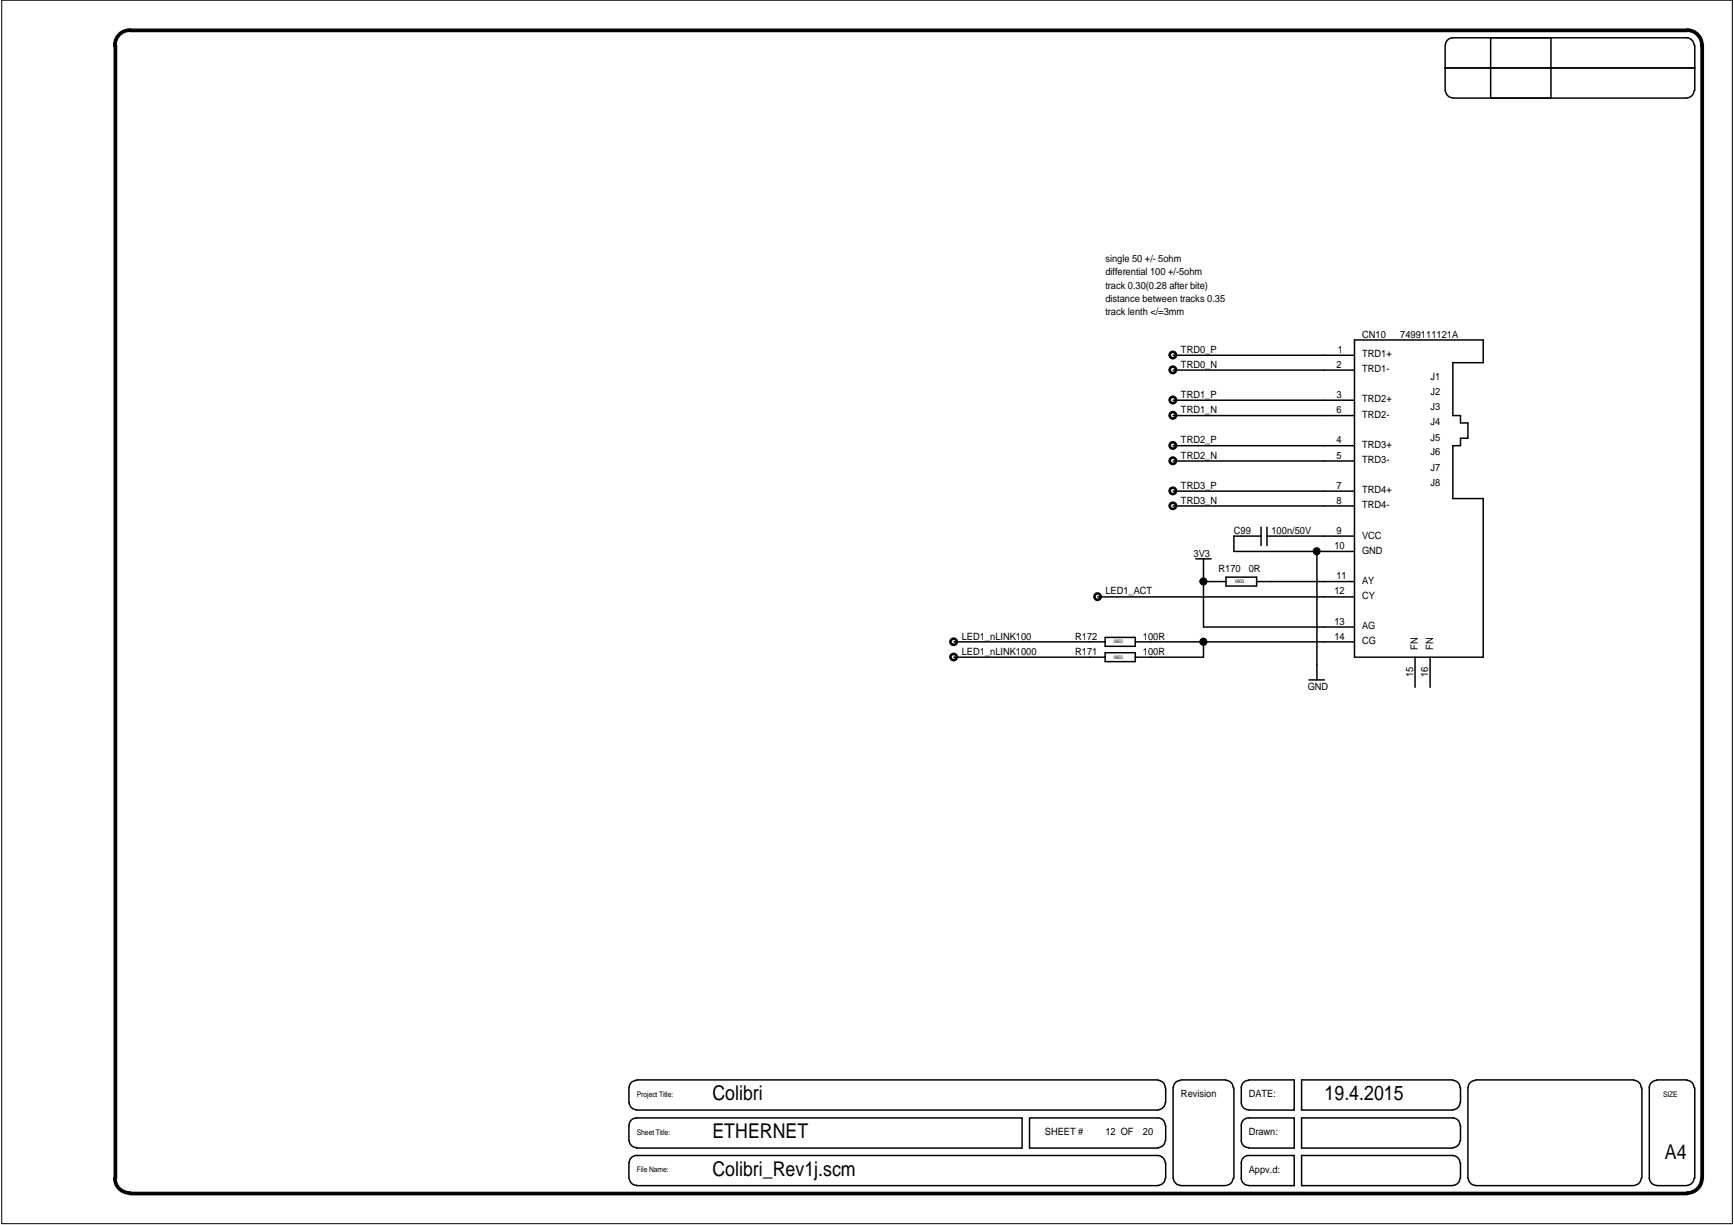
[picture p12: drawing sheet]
<svg xmlns="http://www.w3.org/2000/svg" width="297mm" height="210mm" viewBox="0 0 297 210" stroke-linecap="round" stroke-linejoin="round" font-family="sans-serif">
<g fill="none" stroke="#000" stroke-width=".45">
<circle cx="200.9" cy="60.8" r=".55"/>
<circle cx="200.9" cy="79" r=".55"/>
<circle cx="200.9" cy="63.4" r=".55"/>
<circle cx="200.9" cy="76.3" r=".55"/>
<circle cx="200.9" cy="68.5" r=".55"/>
<circle cx="200.9" cy="71.2" r=".55"/>
<circle cx="200.9" cy="84.1" r=".55"/>
<circle cx="200.9" cy="86.7" r=".54"/>
<circle cx="163.4" cy="112.6" r=".54"/>
<circle cx="163.4" cy="110" r=".54"/>
<circle cx="188" cy="102.2" r=".54"/>
</g>
<g fill="none" stroke="#000" stroke-width=".26">
<path d="M247.6 11.6h42.7M247.6 7.7v7.8M247.6 7.7a1.25 1.25 0 0 1 1.3-1.2h40.1a1.29 1.29 0 0 1 1.2 1.2M247.6 15.5a1.3 1.3 0 0 0 1.3 1.3M248.9 16.8h40.1M255.4 6.5h10.3v10.3h-10.3zM290.2 15.5a1.23 1.23 0 0 1-1.2 1.3M290.3 7.7v7.8M232 58.3h22.1v3.8h-5.2v9.1h1.3v1.3h1.3v2.6h-1.3v1.3h-1.3v9h5.2v27.2h-22.1zM201 79h31M201 76.4h31M201 71.2h31"/>
<path d="M201 68.6h31M201 60.9h31M201 63.4h31M201 86.7h31M201 84.2h31M204.8 95.8h2.7M206.2 95.8v11.6h25.8M206.2 99.7h3.8M210 98.9h5.3v1.5h-5.3zM215.3 99.7h16.7M216 91.9h-4.6v2.6h20.6M216 90.3v3.2"/>
<path d="M217 91.9h15M217 90.3v3.2M225.6 94.5v22M163.4 110h25.9M163.4 112.6h25.9M188 102.3h44M189.3 109.2h5.2v1.5h-5.2zM189.3 111.8h5.2v1.6h-5.2zM194.5 110h37.5M206.2 110v2.6h-11.7M224.2 116.5h2.7M242.4 112.6v5.2"/>
<path d="M245 112.6v5.2M107.7 186.4v2.5M107.7 192.8v2.7M107.7 199.3v2.6M107.8 188.9a1.29 1.29 0 0 0 1.3 1.3h-.1M107.8 195.5a1.26 1.26 0 0 0 1.3 1.1h-.1M109 185.1h.1a1.24 1.24 0 0 0-1.3 1.3M109 198h89.4a1.3 1.3 0 0 1 1.2 1.3M109 185h89.4M109 190.2h89.4M109 191.6h66.1v5.1h-66.1M109.1 198a1.25 1.25 0 0 0-1.3 1.3"/>
<path d="M109.1 191.6a1.24 1.24 0 0 0-1.3 1.2M198.4 185.1a1.23 1.23 0 0 1 1.2 1.3M199.6 192.8a1.23 1.23 0 0 0-1.2-1.2h-22v5.1h22M199.6 195.5a1.22 1.22 0 0 1-1.2 1.1M199.6 188.9a1.25 1.25 0 0 1-1.2 1.3M199.7 186.4v2.5M199.7 192.8v2.7M199.7 199.3v2.6M201 186.4v15.5M202.3 185.1a1.24 1.24 0 0 0-1.3 1.3M202.3 185h7.7M210 185.1a1.23 1.23 0 0 1 1.2 1.3"/>
<path d="M211.4 186.4v15.5M213.9 185.1a1.23 1.23 0 0 0-1.3 1.3v2.5a1.23 1.23 0 0 0 1.3 1.3M213.9 196.6a1.2 1.2 0 0 1-1.3-1.1v-2.7a1.23 1.23 0 0 1 1.3-1.2h7.8v5.1h-7.8M213.9 185h7.8v5.2h-7.8M248.9 185.1a1.23 1.23 0 0 1 1.2 1.3M248.9 185h-25.9v5.2h25.9M250.1 188.9a1.25 1.25 0 0 1-1.2 1.3M250.1 192.8a1.23 1.23 0 0 0-1.2-1.2h-25.9v5.1h25.9M250.1 195.5a1.22 1.22 0 0 1-1.2 1.1M250.1 199.3a1.29 1.29 0 0 0-1.2-1.3h-25.9v5.2h25.9M250.2 186.4v2.5M250.2 192.8v2.7"/>
<path d="M250.2 199.3v2.6M251.5 186.4v15.5M252.8 185.1a1.24 1.24 0 0 0-1.3 1.3M252.8 185h27.1M279.9 185.1a1.23 1.23 0 0 1 1.2 1.3M281.3 186.4v15.5M283.8 185.1a1.24 1.24 0 0 0-1.3 1.3v15.5a1.3 1.3 0 0 0 1.3 1.2M283.8 185h5.2M289 185.1a1.23 1.23 0 0 1 1.2 1.3M290.3 186.4v15.5M107.8 201.9a1.29 1.29 0 0 0 1.3 1.2h-.1M109 203.2h89.4"/>
<path d="M199.6 201.9a1.25 1.25 0 0 1-1.2 1.2M201 201.9a1.3 1.3 0 0 0 1.3 1.2M202.3 203.2h7.7M211.2 201.9a1.29 1.29 0 0 1-1.2 1.2M213.9 203.1a1.23 1.23 0 0 1-1.3-1.2v-2.6a1.24 1.24 0 0 1 1.3-1.3h7.8v5.2h-7.8M250.1 201.9a1.25 1.25 0 0 1-1.2 1.2M251.5 201.9a1.3 1.3 0 0 0 1.3 1.2M252.8 203.2h27.1M281.1 201.9a1.25 1.25 0 0 1-1.2 1.2M283.8 203.2h5.2M290.2 201.9a1.25 1.25 0 0 1-1.2 1.2"/>
</g>
<g fill="#000">
<circle cx="206.1" cy="99.6" r=".61"/>
<circle cx="225.5" cy="94.5" r=".6"/>
<circle cx="206.1" cy="110" r=".61"/>
</g>
<g fill="none" stroke="#000" stroke-width=".17">
<path d="M.3 0h296.5v209.7h-296.5z"/>
<circle cx="206.1" cy="99.6" r=".61"/>
<circle cx="225.5" cy="94.5" r=".6"/>
<circle cx="206.1" cy="110" r=".61"/>
</g>
<path d="M19.8 7.7v194.2M22.3 5.2a2.57 2.57 0 0 0-2.6 2.6v-.1M22.3 5.2h266.7M289 5.2a2.56 2.56 0 0 1 2.5 2.6v-.1M291.6 7.7v194.2M19.7 201.9a2.56 2.56 0 0 0 2.6 2.5M22.3 204.5h266.7M291.5 201.9a2.55 2.55 0 0 1-2.5 2.5" fill="none" stroke="#000" stroke-width=".64"/>
<g font-size="3.5">
<text x="122" y="188.5">Colibri</text>
<text x="226.9" y="188.5">19.4.2015</text>
<text x="122" y="194.9">ETHERNET</text>
<text x="122" y="201.4">Colibri_Rev1j.scm</text>
<text x="285.2" y="198.6">A4</text>
</g>
<g font-size="1.7">
<text x="189.4" y="44.9">single 50 +/- 5ohm</text>
<text x="189.4" y="47.2">differential 100 +/-5ohm</text>
<text x="189.4" y="49.4">track 0.30(0.28 after bite)</text>
<text x="189.4" y="51.7">distance between tracks 0.35</text>
<text x="189.4" y="54.1">track lenth &lt;/=3mm</text>
<text x="233.3" y="57.9">CN10</text>
<text x="239.9" y="57.9">7499111121A</text>
<text x="202.3" y="60.4">TRD0_P</text>
<text x="202.3" y="63">TRD0_N</text>
<text x="228.9" y="63">2</text>
<text x="229.2" y="60.4">1</text>
<text x="233.3" y="61.2">TRD1+</text>
<text x="233.3" y="63.8">TRD1-</text>
<text x="245" y="65.1">J1</text>
<text x="202.3" y="68.2">TRD1_P</text>
<text x="202.3" y="70.8">TRD1_N</text>
<text x="228.9" y="68.2">3</text>
<text x="228.9" y="70.8">6</text>
<text x="233.3" y="69">TRD2+</text>
<text x="233.3" y="71.6">TRD2-</text>
<text x="245" y="70.3">J3</text>
<text x="245" y="67.7">J2</text>
<text x="202.3" y="76">TRD2_P</text>
<text x="228.9" y="76">4</text>
<text x="233.3" y="76.8">TRD3+</text>
<text x="245" y="72.9">J4</text>
<text x="245" y="75.5">J5</text>
<text x="202.3" y="78.6">TRD2_N</text>
<text x="202.3" y="83.7">TRD3_P</text>
<text x="228.9" y="78.6">5</text>
<text x="228.9" y="83.7">7</text>
<text x="233.3" y="79.3">TRD3-</text>
<text x="245" y="83.2">J8</text>
<text x="245" y="78">J6</text>
<text x="245" y="80.6">J7</text>
<text x="202.3" y="86.3">TRD3_N</text>
<text x="228.9" y="86.3">8</text>
<text x="233.3" y="87.1">TRD4-</text>
<text x="233.3" y="84.5">TRD4+</text>
<text x="204.5" y="95.4">3V3</text>
<text x="211.4" y="91.5">C99</text>
<text x="217.8" y="91.5">100n/50V</text>
<text x="228.6" y="94.1">10</text>
<text x="228.9" y="91.5">9</text>
<text x="233.3" y="94.9">GND</text>
<text x="233.3" y="92.3">VCC</text>
<text x="189.4" y="101.9">LED1_ACT</text>
<text x="208.7" y="98">R170</text>
<text x="213.9" y="98">0R</text>
<text x="228.6" y="101.9">12</text>
<text x="228.9" y="99.3">11</text>
<text x="233.3" y="100.1">AY</text>
<text x="228.6" y="107">13</text>
<text x="233.3" y="102.6">CY</text>
<text x="233.3" y="107.8">AG</text>
<text x="164.8" y="109.6">LED1_nLINK100</text>
<text x="164.8" y="112.2">LED1_nLINK1000</text>
<text x="184.2" y="109.6">R172</text>
<text x="184.2" y="112.2">R171</text>
<text x="195.8" y="109.6">100R</text>
<text x="195.8" y="112.2">100R</text>
<text x="228.6" y="109.6">14</text>
<text x="233.3" y="110.4">CG</text>
<text x="242.9" y="111.4" transform="rotate(-90 242.9 111.4)">FN</text>
<text x="245.5" y="111.4" transform="rotate(-90 245.5 111.4)">FN</text>
<text x="224" y="118.2">GND</text>
<text x="242.1" y="116" transform="rotate(-90 242.1 116)">15</text>
<text x="244.6" y="116" transform="rotate(-90 244.6 116)">16</text>
<text x="202.3" y="188">Revision</text>
<text x="213.9" y="188">DATE:</text>
<text x="179" y="194.5">SHEET #</text>
<text x="189.4" y="194.5">12 OF</text>
<text x="195.8" y="194.5">20</text>
<text x="213.9" y="194.5">Drawn:</text>
<text x="213.9" y="201">Appv.d:</text>
</g>
<g font-size="1.3">
<text x="109.1" y="187.9">Project Title:</text>
<text x="284.9" y="187.9">SIZE</text>
<text x="109.1" y="194.4">Sheet Title:</text>
<text x="109.1" y="200.9">File Name:</text>
</g>
<g font-size=".9">
<text x="211.6" y="99.9">0603</text>
<text x="190.8" y="110.2">0603</text>
<text x="190.8" y="112.9">0603</text>
</g>
</svg>
